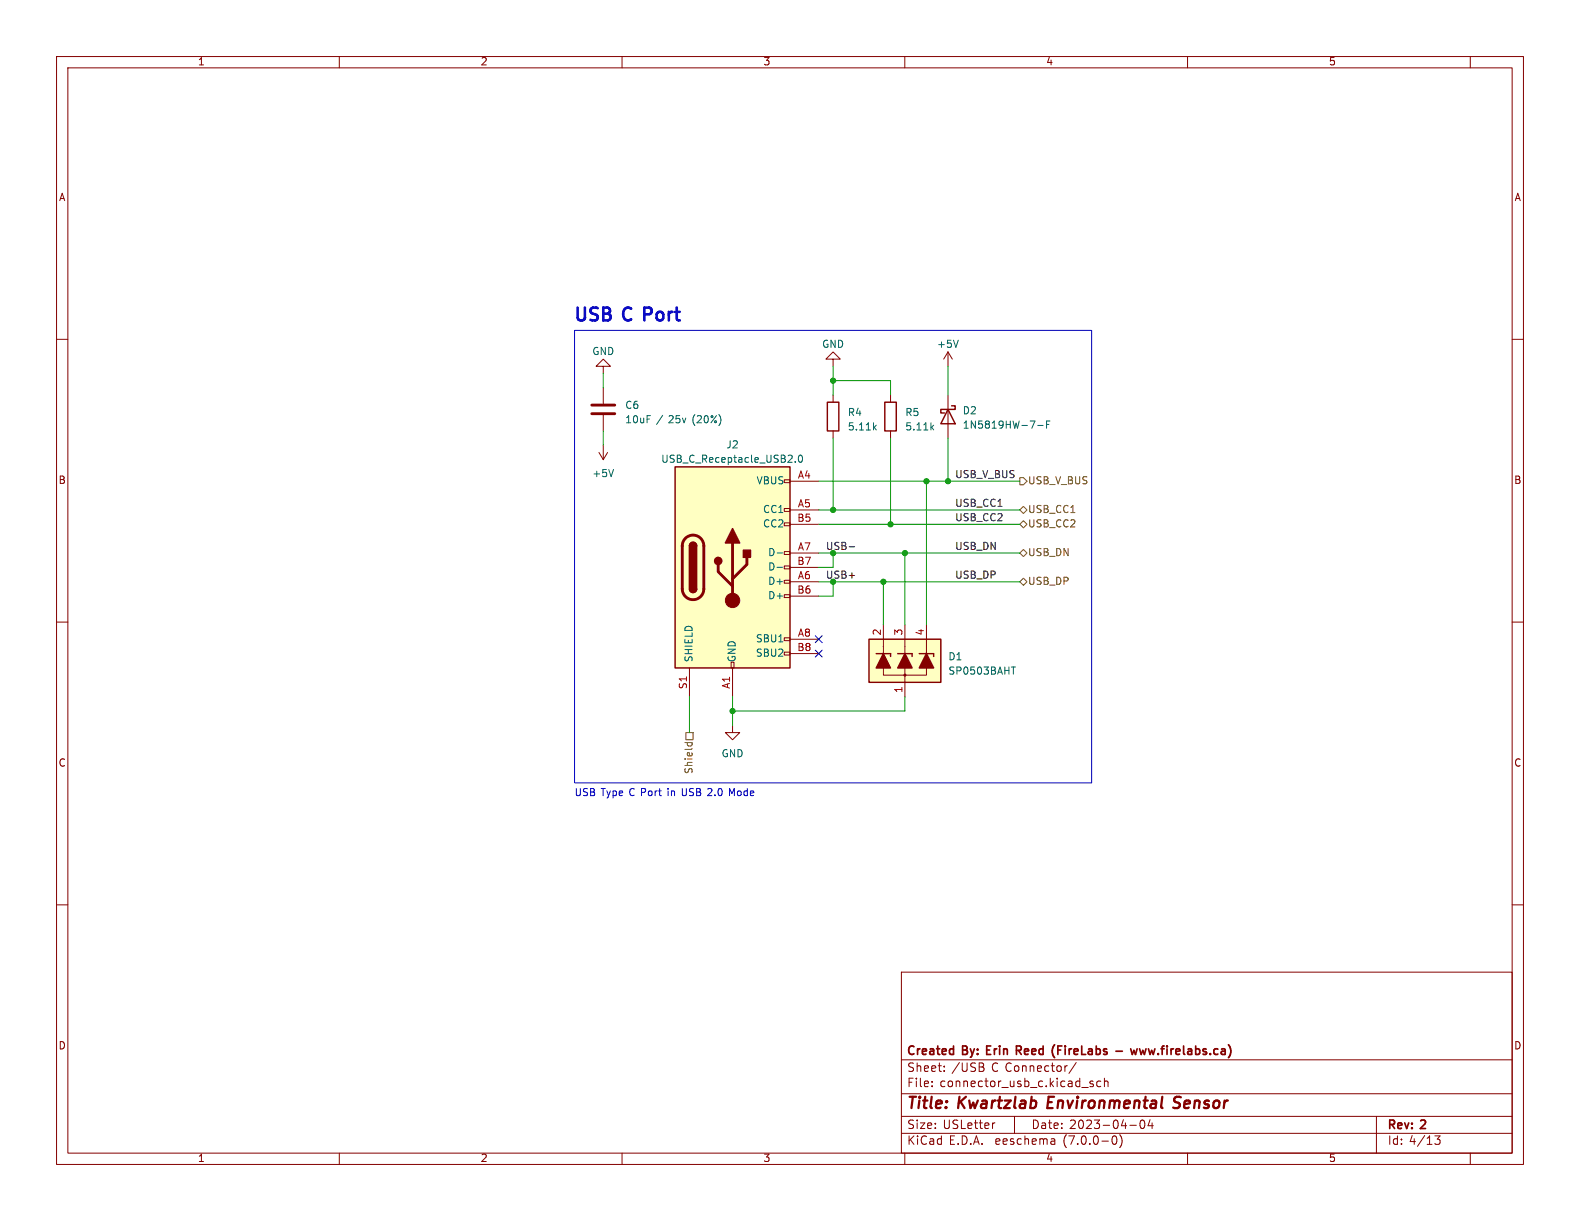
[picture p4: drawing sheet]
<svg xmlns="http://www.w3.org/2000/svg" width="279mm" height="216mm" viewBox="0 0 279 216" stroke-linecap="round" stroke-linejoin="round" font-family="sans-serif">
<g fill="none" stroke="#840000" stroke-width=".18">
<path d="M10 10h259.4v195.9h-259.4zM12 12h255.4v191.9h-255.4zM60 10v2M110 10v2M160 10v2M210 10v2M260 10v2M10 60h2M267.4 60h2M106.7 64.8h1.2l-1.2-1.3-1.3 1.3h1.3v1.2M106.7 68.6v2.8M106.7 73.4v2.8"/>
<path d="M106.7 78.7v2.6M147.3 63.5h1.3l-1.3-1.3-1.3 1.3h1.3v1.3M147.3 69.9v1.2M147.3 76.2v1.3M157.5 69.9v1.2M157.5 76.2v1.3M167.6 62.2l-.7 1.3M167.6 62.2v2.6M167.6 69.9v7.6M167.6 62.2l.8 1.3M105.9 80l.8 1.3M107.4 80l-.7 1.3"/>
<path d="M138.7 97.5h1v.5h-1zM138.7 92.5h1v.5h-1zM138.7 89.9h1v.5h-1zM138.7 84.8h1v.5h-1zM139.7 85.1h5.1M139.7 90.2h5.1M139.7 97.8h5.1M139.7 92.7h5.1M10 110h2M121.9 118.1v5.1M129.3 117.1h.5v1h-.5zM129.5 118.1v5.1"/>
<path d="M138.7 115.3h1v.5h-1zM138.7 112.8h1v.5h-1zM138.7 105.2h1v.5h-1zM138.7 102.6h1v.5h-1zM138.7 100.1h1v.5h-1zM139.7 102.9h5.1M139.7 113h5.1M139.7 105.4h5.1M139.7 100.3h5.1M139.7 115.6h5.1M156.2 110.5v8.9h7.6v-8.9M160 110.5v12.7"/>
<path d="M267.4 110h2M129.5 128.3v1.2h1.3l-1.3 1.3-1.2-1.3h1.2M10 160h2M267.4 160h2M159.4 171.9h108v32h-108zM159.4 197.4h108M159.4 193.4h108M159.4 187.4h108M164.8 192v.2M164.8 191.2v.2M167 189.3v.2M167 188.5v.2"/>
<path d="M173.7 188.7a.4 .4 0 0 1 .3 .3 .4 .4 0 0 1-.3 .5M173.9 188.1v.3l-.1 .2M175.9 198.6h-.2M179.4 197.4v3M190.3 187.9l-1.3 1.9M193.3 191.2h-.4l-.2 .2 .1 .2 .5 .1v.4h-.6M194.7 191.2h-.5l-.3 .2v.5l.2 .2h.6M195.3 191.3l.2-.1h.4v1M195.3 190.7v1.5M199.8 199h1.1M201.8 198.1h.1a.81 .81 0 0 1 .6 .6 .81 .81 0 0 1-.3 .8l-.1 .1a.81 .81 0 0 1-.6-.7 .81 .81 0 0 1 .3-.8zM203.4 198l-.4 1.1h.9"/>
<path d="M203.7 198.6v1M243.4 197.4v6.5M60 203.9v2M110 203.9v2M159.4 200.4h108M160 203.9v2M186.3 201.4l.2 .2v.8M186.5 202.3l-.5 .1M186.5 201.7l-.5 .1M196.8 201l.2-.1a.81 .81 0 0 1 .6 .6 .81 .81 0 0 1-.3 .8l-.2 .1a.81 .81 0 0 1-.3-1.4zM198.1 200.7a1.74 1.74 0 0 1-.1 2.2M210 203.9v2"/>
<path d="M253.7 200.9h1l-.5 .5 .4 .2v.6l-.2 .2-.6-.1M260 203.9v2"/>
</g>
<path d="M207.5 195.8l.7 .1M208.5 193.9l-.6 .1a.46 .46 0 0 0-.3 .5 .46 .46 0 0 0 .4 .4l.3 .1" fill="none" stroke="#840000" stroke-width=".4"/>
<path d="M179.7 185.7h.6M180.1 185.7l.5 .8M180.3 185h-.6v1.5M186.4 187h.1M186.5 184.7l-.1 .1M197.3 185.9h1.2M199.9 185.5l.3 1M201.1 185.5l-.3 1-.3-.8M201.5 185.5l.3 1M217.2 184.7l.1 .1" fill="none" stroke="#840000" stroke-width=".3"/>
<path d="M104.6 71.6h4.1M104.6 73.2h4.1M121.2 95.2a1.9 1.9 0 0 1 2.1-.4 1.9 1.9 0 0 1 1.2 1.7v7.6a1.91 1.91 0 0 1-1.9 1.9 1.91 1.91 0 0 1-2-1.9l.1-7.7 .1-.7zM127 99.8v1.3l2.5 2.5M129.5 96v10.2M132.1 98.6v1.2l-2.6 2.6" fill="none" stroke="#840000" stroke-width=".51"/>
<g fill="none" stroke="#006464" stroke-width=".18">
<path d="M117.2 73.4l-1.1 1.7M154.6 75.5l.4 .5M155 75.2l-.5 .5M164.7 75.5l.4 .5M165.1 75.2l-.5 .5M169.5 60.2l-.5 1.2M183.5 75.2h1M185.1 75h.4M185.7 74.4h-.6v1.3M108.5 83l-.4 1.3M137.4 97.8h1M140.6 81.6v.1"/>
<path d="M141.3 80.6l.2-.1a.68 .68 0 0 1 .4 .6 .68 .68 0 0 1-.4 .6l-.2-.1-.1-.3zM137.4 100.3h1M137.7 113.5h.7M178.8 117.9h.8"/>
</g>
<path d="M146.3 71.1h2v5.1h-2zM156.5 71.1h2v5.1h-2zM167.6 72.4l1.3 2.5h-2.5zM168.3 71.8h.6v.6h-2.5v.6h.6M119.4 82.6h20.3v35.5h-20.3zM121.9 96.5a.64 .64 0 0 1 .7-.6 .64 .64 0 0 1 .6 .6M121.9 104.1a.64 .64 0 0 0 .7 .7 .64 .64 0 0 0 .6-.7M153.7 113h12.7v7.7h-12.7zM154.9 115.6h2.6v.5M158.7 115.6h2.6v.5M162.6 115.6h2.5v.5" fill="none" stroke="#840000" stroke-width=".25"/>
<g fill="#ffffc2" stroke="#ffffc2" stroke-width=".18">
<path d="M153.7 113h12.7v7.7h-12.7z"/>
<path d="M119.4 82.6h20.3v35.5h-20.3z"/>
</g>
<g fill="#840000" stroke="#840000" stroke-width=".18">
<circle cx="160" cy="119.4" r=".18"/>
<circle cx="129.5" cy="106.2" r="1.27"/>
</g>
<g fill="#840000" stroke="#840000" stroke-width=".25">
<path d="M156.2 115.6l1.3 2.5h-2.6z"/>
<path d="M160 115.6l1.3 2.5h-2.6z"/>
<path d="M163.8 115.6l1.3 2.5h-2.5z"/>
<path d="M121.9 104.1h1.3a.64 .64 0 0 1-.6 .7 .64 .64 0 0 1-.7-.7z"/>
<path d="M121.9 96.5h1.3v7.6h-1.3z"/>
<path d="M122.1 96.1a.64 .64 0 0 1 .7-.2 .64 .64 0 0 1 .4 .6h-1.3z"/>
<path d="M129.5 93.5l1.3 2.5h-2.5z"/>
<path d="M131.4 97.3h1.3v1.3h-1.3z"/>
<circle cx="127" cy="99.2" r=".63"/>
</g>
<path d="M180.3 92.7l.7-.6 .6 .6-.6 .6zM180.3 84.5h.7l.6 .6-.6 .6h-.7zM180.3 90.2l.7-.7 .6 .7-.6 .6zM181 97.2l.6 .6-.6 .6-.7-.6zM180.3 102.9l.7-.7 .6 .7-.6 .6zM121.1 131.3h1.3M121.3 129.5h1.3v1.3h-1.3zM121.6 131.3l-.1 .4M122.3 131.3l.1 .4" fill="none" stroke="#725600" stroke-width=".18"/>
<path d="M150.2 96.7h.9" fill="none" stroke="#0f0f0f" stroke-width=".18"/>
<path d="M101.6 58.4h91.4v80h-91.4zM129.4 140.3l-.4-.9v1.3" fill="none" stroke="#0000c2" stroke-width=".18"/>
<g fill="none" stroke="#009600" stroke-width=".18">
<path d="M106.7 66v2.6M106.7 76.2v2.5M147.3 64.8v5.1M147.3 77.5v12.7M147.3 67.3h10.2v2.6M157.5 77.5v15.2M167.6 64.8v5.1M167.6 77.5v7.6M144.8 97.8h35.5M144.8 90.2h35.5M144.8 92.7h35.5M144.8 85.1h35.5"/>
<path d="M147.3 97.8v2.5h-2.5M160 97.8v12.7M163.8 85.1v25.4M144.8 102.9h35.5M147.3 102.9v2.5h-2.5M156.2 102.9v7.6M121.9 123.2v6.3M129.5 123.2v5.1M160 123.2v2.5h-30.5"/>
</g>
<path d="M144.2 115l1.2 1.2M144.2 112.4l1.2 1.2M145.4 115l-1.2 1.2M145.4 112.4l-1.2 1.2" fill="none" stroke="#000084" stroke-width=".18"/>
<g fill="#009600" stroke="#009600" stroke-width=".18">
<circle cx="163.8" cy="85.1" r=".46"/>
<circle cx="147.3" cy="90.2" r=".46"/>
<circle cx="147.3" cy="97.8" r=".46"/>
<circle cx="147.3" cy="67.3" r=".46"/>
<circle cx="129.5" cy="125.7" r=".46"/>
<circle cx="160" cy="97.8" r=".46"/>
<circle cx="156.2" cy="102.9" r=".46"/>
<circle cx="157.5" cy="92.7" r=".46"/>
<circle cx="167.6" cy="85.1" r=".46"/>
<circle cx="147.3" cy="102.9" r=".46"/>
</g>
<text font-size="3.2" fill="#0000c2" x="101.6" y="57.2">USB C Port</text>
<g font-size="2.8" fill="#840000">
<text x="160.4" y="196.7">Title:</text>
<text x="169.5" y="196.7">Kwartzlab</text>
<text x="185.9" y="196.7">Environmental</text>
<text x="208.8" y="196.7">Sensor</text>
</g>
<g font-size="2.1" fill="#840000">
<text x="160.4" y="189.8">Sheet:</text>
<text x="160.4" y="187">Created</text>
<text x="168.3" y="189.8">/USB</text>
<text x="170.3" y="187">By: Erin</text>
<text x="175.4" y="189.8">C Connector/</text>
<text x="180.7" y="187">Reed</text>
<text x="187.5" y="187">(FireLabs</text>
<text x="199.2" y="187">-</text>
<text x="202.4" y="187">www.firelabs.ca)</text>
<text x="160.4" y="192.5">File:</text>
<text x="166.2" y="192.5">connector_usb_c.kicad_sch</text>
<text x="160.4" y="202.7">KiCad</text>
<text x="160.4" y="199.9">Size:</text>
<text x="166.7" y="199.9">USLetter</text>
<text x="167.8" y="202.7">E.D.A.</text>
<text x="176.1" y="202.7">eeschema</text>
<text x="182.4" y="199.9">Date:</text>
<text x="188.1" y="202.7">(7.0.0-0)</text>
<text x="189.1" y="199.9">2023-04-04</text>
<text x="245.4" y="200.1">Rev:</text>
<text x="245.4" y="202.7">Id: 4/13</text>
<text x="251.4" y="200.1">2</text>
</g>
<g font-size="1.8" fill="#840000">
<text x="35" y="11.8">1</text>
<text x="85" y="11.8">2</text>
<text x="135" y="11.8">3</text>
<text x="185" y="11.8">4</text>
<text x="235" y="11.8">5</text>
<text x="10.4" y="35.8">A</text>
<text x="267.8" y="35.8">A</text>
<text x="10.3" y="85.8">B</text>
<text x="267.7" y="85.8">B</text>
<text x="10.3" y="135.8">C</text>
<text x="267.7" y="135.8">C</text>
<text x="10.3" y="185.8">D</text>
<text x="267.7" y="185.8">D</text>
<text x="35" y="205.7">1</text>
<text x="85" y="205.7">2</text>
<text x="135" y="205.7">3</text>
<text x="185" y="205.7">4</text>
<text x="235" y="205.7">5</text>
</g>
<g font-size="1.8" fill="#006464">
<text x="104.7" y="63.1">GND</text>
<text x="145.3" y="61.8">GND</text>
<text x="165.6" y="61.8">+5V</text>
<text x="110.5" y="72.6">C6</text>
<text x="110.5" y="75.1">10uF</text>
<text x="118.3" y="75.1">25v</text>
<text x="122.5" y="75.1">(20%)</text>
<text x="149.9" y="73.9">R4</text>
<text x="149.9" y="76.4">5.11k</text>
<text x="160" y="73.9">R5</text>
<text x="160" y="76.4">5.11k</text>
<text x="170.2" y="73.5">D2</text>
<text x="170.2" y="76.1">1N5819HW-7-F</text>
<text x="116.9" y="82.1">USB_C_Receptacle_USB2.0</text>
<text x="128.4" y="79.6">J2</text>
<text x="104.7" y="84.6">+5V</text>
<text x="133.7" y="85.9">VBUS</text>
<text x="134.8" y="91">CC1</text>
<text x="134.8" y="93.5">CC2</text>
<text x="135.7" y="98.6">D-</text>
<text x="135.7" y="101.2">D-</text>
<text x="135.7" y="103.7">D+</text>
<text x="135.7" y="106.2">D+</text>
<text x="133.5" y="113.9">SBU1</text>
<text x="122.7" y="117.1" transform="rotate(-90 122.7 117.1)">SHIELD</text>
<text x="130.4" y="117.1" transform="rotate(-90 130.4 117.1)">GND</text>
<text x="133.5" y="116.4">SBU2</text>
<text x="167.6" y="117">D1</text>
<text x="167.6" y="119.6">SP0503BAHT</text>
<text x="127.5" y="134.2">GND</text>
</g>
<g font-size="1.8" fill="#a90000">
<text x="141" y="84.8">A4</text>
<text x="141" y="89.9">A5</text>
<text x="140.9" y="92.5">B5</text>
<text x="140.9" y="100.1">B7</text>
<text x="141" y="97.5">A7</text>
<text x="140.9" y="105.2">B6</text>
<text x="141" y="102.6">A6</text>
<text x="141" y="112.8">A8</text>
<text x="156" y="112.4" transform="rotate(-90 156 112.4)">2</text>
<text x="159.8" y="112.4" transform="rotate(-90 159.8 112.4)">3</text>
<text x="163.6" y="112.4" transform="rotate(-90 163.6 112.4)">4</text>
<text x="140.9" y="115.3">B8</text>
<text x="121.7" y="121.9" transform="rotate(-90 121.7 121.9)">S1</text>
<text x="129.3" y="121.9" transform="rotate(-90 129.3 121.9)">A1</text>
<text x="159.8" y="122.6" transform="rotate(-90 159.8 122.6)">1</text>
</g>
<g font-size="1.8" fill="#0f0f0f">
<text x="168.9" y="84.7">USB_V_BUS</text>
<text x="168.9" y="89.8">USB_CC1</text>
<text x="168.9" y="92.4">USB_CC2</text>
<text x="146" y="97.4">USB-</text>
<text x="168.9" y="97.4">USB_DN</text>
<text x="146" y="102.5">USB+</text>
<text x="168.9" y="102.5">USB_DP</text>
</g>
<g font-size="1.8" fill="#725600">
<text x="181.8" y="85.9">USB_V_BUS</text>
<text x="181.8" y="93.5">USB_CC2</text>
<text x="181.8" y="91">USB_CC1</text>
<text x="181.8" y="98.6">USB_DN</text>
<text x="181.8" y="103.7">USB_DP</text>
<text x="122.7" y="137" transform="rotate(-90 122.7 137)">Shield</text>
</g>
<g font-size="1.8" fill="#0000c2">
<text x="101.6" y="141">USB Type C Port</text>
<text x="118.3" y="141">in</text>
<text x="121" y="141">USB 2.0</text>
<text x="129.6" y="141">Mode</text>
</g>
</svg>
